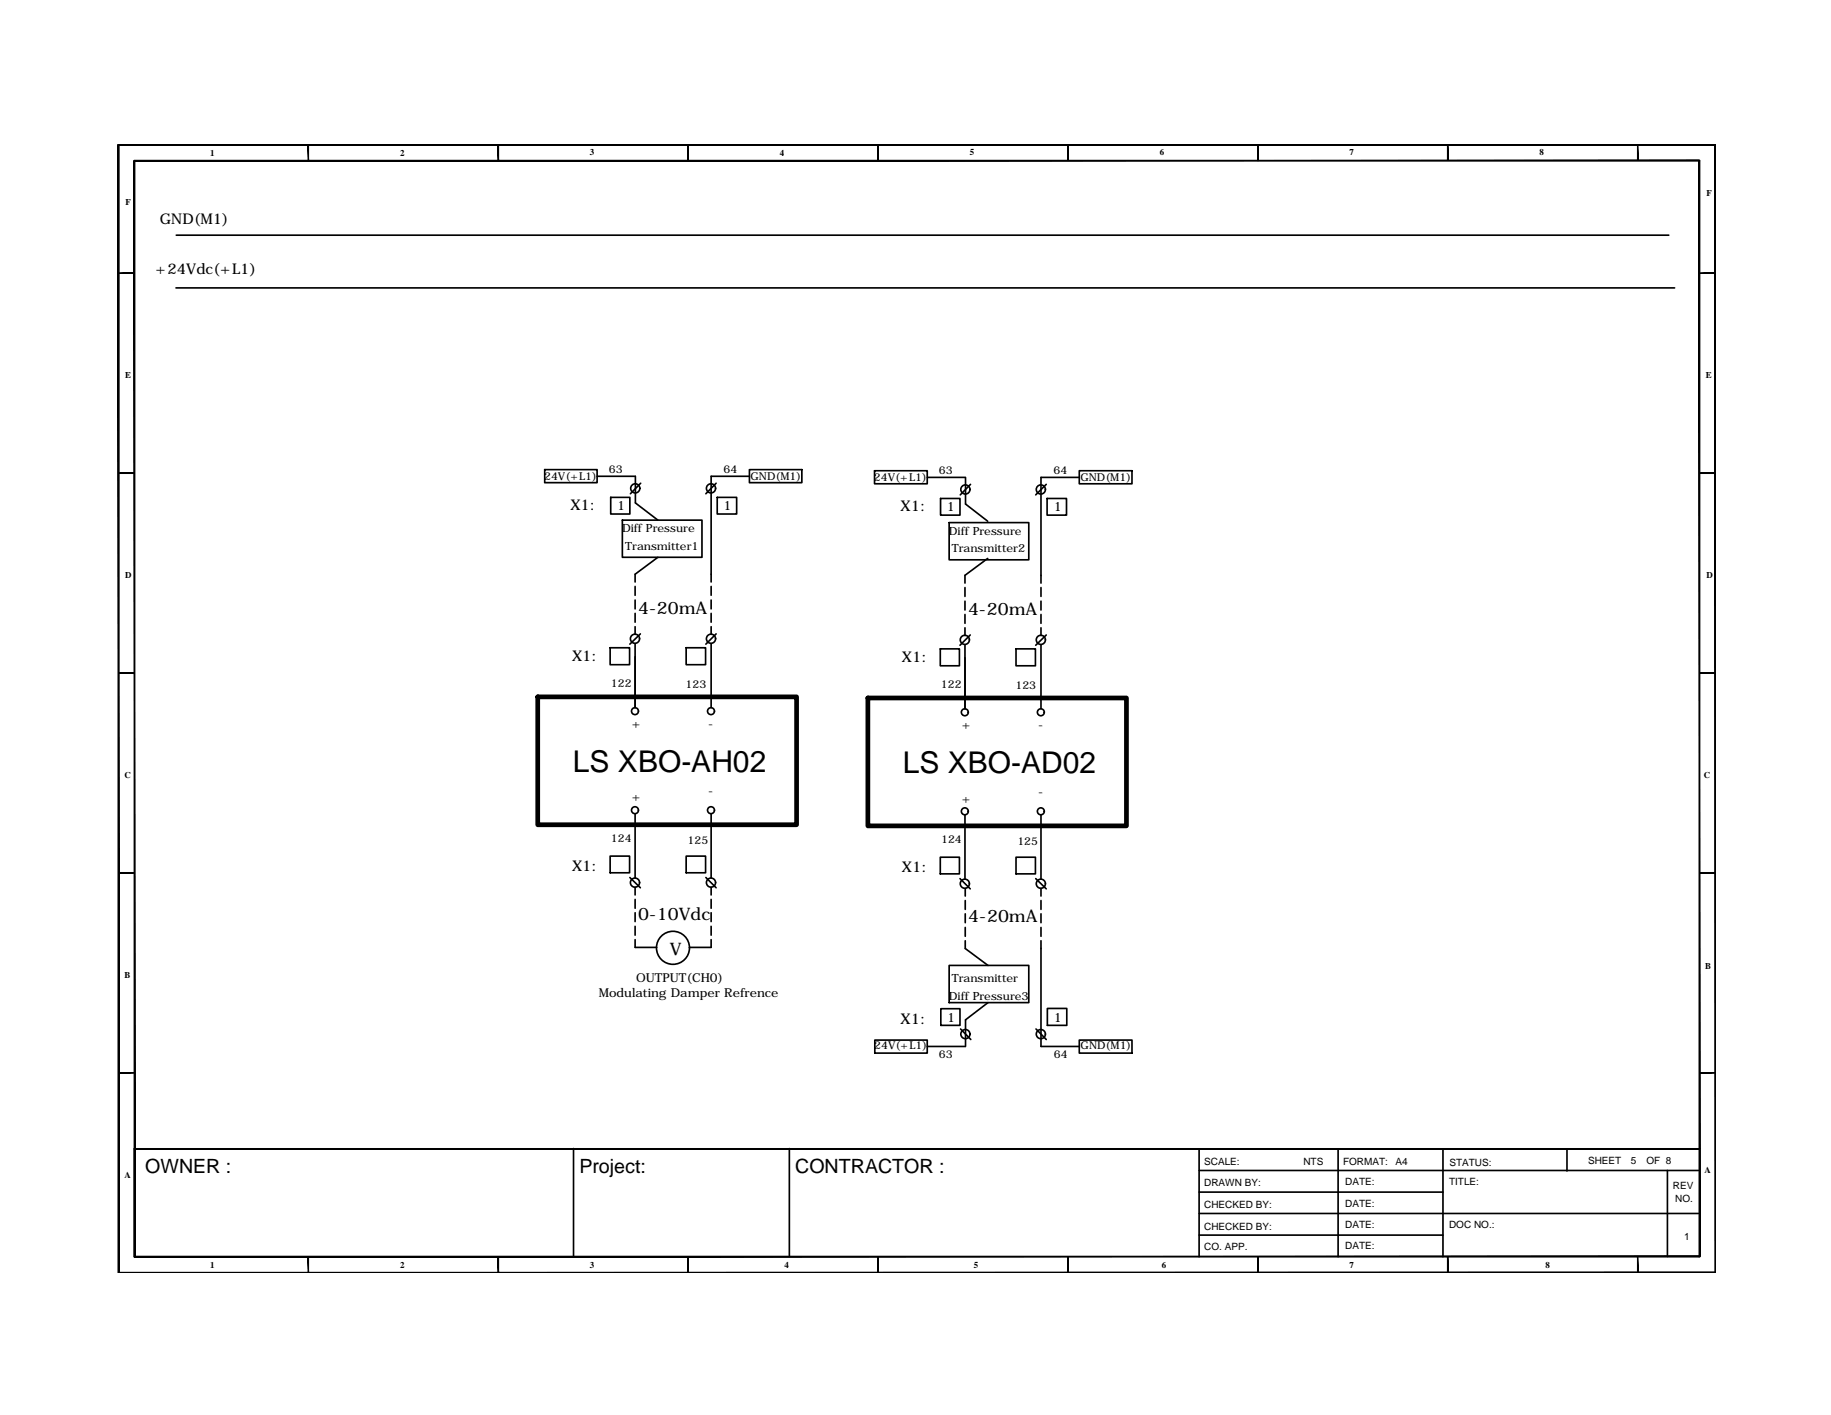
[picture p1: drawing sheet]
<svg xmlns="http://www.w3.org/2000/svg" width="279mm" height="216mm" viewBox="0 0 279 216" stroke-linecap="round" stroke-linejoin="round" font-family="sans-serif">
<!-- layer: FRAME -->
<g fill="#000" stroke="#000" stroke-width=".15">
<path d="M18 22.1v.1l243.8-.1zM18 22.2l243.8-.1v.1z"/>
<path d="M20.5 24.5l.1 167.3v-167.3zM20.5 24.5l.1 167.3h-.1z"/>
<path d="M47 22.1l.1 2.4v-2.4zM47 22.1l.1 2.4h-.1z"/>
<path d="M76 22.1l.1 2.4v-2.4zM76 22.1l.1 2.4h-.1z"/>
<path d="M105 22.1v2.4v-2.4zM105 22.1v2.4z"/>
<path d="M133.9 22.1l.1 2.4v-2.4zM133.9 22.1l.1 2.4h-.1z"/>
<path d="M162.9 22.1l.1 2.4v-2.4zM162.9 22.1l.1 2.4h-.1z"/>
<path d="M191.9 22.1l.1 2.4v-2.4zM191.9 22.1l.1 2.4h-.1z"/>
<path d="M220.9 22.1l.1 2.4v-2.4zM220.9 22.1l.1 2.4h-.1z"/>
<path d="M249.9 22.1l.1 2.4v-2.4zM249.9 22.1l.1 2.4h-.1z"/>
<path d="M20.5 24.6h238.8v-.1zM20.5 24.5h238.8l-238.8 .1z"/>
<path d="M261.7 22.1l.1 172.1zM261.7 22.1l.1 172.1z"/>
<path d="M18.1 41.6v.1l2.4-.1zM18.1 41.7l2.4-.1v.1z"/>
<path d="M259.3 41.6v.1l2.5-.1zM259.3 41.7l2.5-.1v.1z"/>
<path d="M18.1 72.1v.1l2.4-.1zM18.1 72.2l2.4-.1v.1z"/>
<path d="M259.3 72.1v.1l2.5-.1zM259.3 72.2l2.5-.1v.1z"/>
<path d="M18.1 102.6v.1l2.4-.1zM18.1 102.7l2.4-.1v.1z"/>
<path d="M259.3 102.6v.1l2.5-.1zM259.3 102.7l2.5-.1v.1z"/>
<path d="M18.1 133.1v.2l2.4-.2zM18.1 133.3l2.4-.2v.2z"/>
<path d="M259.3 133.1v.2l2.5-.2zM259.3 133.3l2.5-.2v.2z"/>
<path d="M18.1 163.6v.1l2.4-.1zM18.1 163.7l2.4-.1v.1z"/>
<path d="M259.3 163.6v.1l2.5-.1zM259.3 163.7l2.5-.1v.1z"/>
<path d="M18 22.1v172.1h.2zM18 22.1h.2v172.1z"/>
<path d="M20.5 191.7v.1l238.8-.1zM20.5 191.8l238.8-.1v.1z"/>
<path d="M47 191.8l.1 2.4v-2.4zM47 191.8l.1 2.4h-.1z"/>
<path d="M76 191.8l.1 2.4v-2.4zM76 191.8l.1 2.4h-.1z"/>
<path d="M105 191.8v2.4v-2.4zM105 191.8v2.4z"/>
<path d="M133.9 191.8v2.4h.1zM133.9 191.8h.1v2.4z"/>
<path d="M162.9 191.8l.1 2.4v-2.4zM162.9 191.8l.1 2.4h-.1z"/>
<path d="M191.9 191.8l.1 2.4v-2.4zM191.9 191.8l.1 2.4h-.1z"/>
<path d="M220.9 191.8l.1 2.4v-2.4zM220.9 191.8l.1 2.4h-.1z"/>
<path d="M249.9 191.8l.1 2.4v-2.4zM249.9 191.8l.1 2.4h-.1z"/>
<path d="M259.3 24.5v167.3h.1zM259.3 24.5h.1v167.3z"/>
<path d="M18.1 194.2l243.7-.1zM18.1 194.1h243.7z"/>
</g>
<path d="M20.5 175.3h238.8zM20.5 175.3v16.5M183 178.6h76.2M183 175.3v16.5M183 181.9h37.2M183 185.2h76.2M183 188.5h37.2" fill="none" stroke="#000" stroke-width=".25"/>
<!-- layer: 0 -->
<g fill="none" stroke="#000" stroke-width=".25">
<path d="M26.9 35.9h227.7M26.9 43.9h228.6M83.1 71.7h8v1.9h-8zM91.1 72.7h5.8M93.2 75.9h2.9v2.5h-2.9zM95 79.4h12.1v5.6h-12.1zM97 72.7v4l3.4 2.7M97.8 73.7l-1.6 1.6M109.3 73.7l-1.6 1.6M109.4 75.9h3v2.5h-3zM114.4 71.7h8v1.9h-8zM114.4 72.7h-5.9v16.1"/>
<path d="M133.4 71.8h8.1v2h-8.1zM141.5 72.8h5.7M143.5 76.1h3v2.5h-3zM144.8 79.7h12.2v5.7h-12.2zM147.3 72.8v4.1l3.4 2.6M148.1 73.9l-1.6 1.6M159.7 73.9l-1.7 1.6M159.8 76.1h2.9v2.5h-2.9zM164.7 71.8h8v2h-8zM164.7 72.8h-5.9v16.2M93.1 98.8h3v2.6h-3zM96.9 89.5v1.3"/>
<path d="M96.9 91.6v1.3M96.9 93.6v1.3M96.9 95.6v1.2M96.9 98.2v9.8M97.7 96.7l-1.6 1.6M100.4 85l-3.5 2.6v1.2M104.7 98.8h3v2.6h-3zM108.5 89.5v1.3M108.5 91.6v1.3M108.5 93.6v1.3M108.5 95.6v1.2M108.5 98.2v9.8"/>
<path d="M109.3 96.7l-1.6 1.6M143.5 99h2.9v2.6h-2.9zM147.2 89.6v1.4M147.2 91.7v1.4M147.2 93.8v1.3M147.2 95.8v1.2M147.2 98.4v9.7M148.1 96.9l-1.6 1.6M150.7 85.2l-3.5 2.6v1.2M155 99h3v2.6h-3zM158.8 89.6v1.4M158.8 91.7v1.4"/>
<path d="M158.8 93.8v1.3M158.8 95.8v1.2M158.8 98.4v9.7M159.7 96.9l-1.7 1.6M93.1 130.6h3v2.6h-3zM96.1 133.9l1.6 1.6M96.9 124.2v9.8M96.9 135.4v1.2M96.9 137.2v1.4M96.9 139.3v1.3M104.7 130.6h3v2.6h-3zM107.7 133.9l1.6 1.6"/>
<path d="M108.5 124.2v9.8M108.5 135.4v1.2M108.5 137.2v1.4M108.5 139.3v1.3M143.5 130.8h2.9v2.5h-2.9zM146.5 134.1l1.6 1.5M147.2 124.4v9.7M147.3 135.5v1.2M147.3 137.4v1.4M147.3 139.4v1.4M155 130.8h3v2.5h-3zM158 134.1l1.7 1.5"/>
<path d="M158.8 124.4v9.7M158.8 135.5v1.2M158.8 137.4v1.4M158.8 139.4v1.4M96.9 143.4v1.2h3.3M96.9 141.3v1.4M108.5 143.4v1.2h-3.3M108.5 141.3v1.4M133.5 158.7h8v2h-8zM141.5 159.7h5.8M143.6 153.9h2.9v2.5h-2.9zM144.8 147.3h12.2v5.7h-12.2z"/>
<path d="M146.6 157l1.5 1.6M147.3 141.5v1.4M147.3 143.5v1.2l3.5 2.6M150.8 153l-3.5 2.6v4.1M158.1 157l1.6 1.6M158.8 141.5v1.4M158.8 143.5v16.2h5.9M159.8 153.9h3v2.5h-3zM164.7 158.7h8v2h-8zM87.5 175.2v16.5M120.5 175.2v16.5M204.2 175.3v16.5"/>
<path d="M220.2 175.3v16.5M239.1 175.4v3.3M254.4 178.6v13.1"/>
<circle cx="96.9" cy="74.5" r=".7"/>
<circle cx="108.5" cy="74.5" r=".7"/>
<circle cx="147.3" cy="74.7" r=".7"/>
<circle cx="158.8" cy="74.7" r=".7"/>
<circle cx="96.9" cy="97.5" r=".7"/>
<circle cx="108.5" cy="97.5" r=".7"/>
<circle cx="147.2" cy="97.6" r=".7"/>
<circle cx="158.8" cy="97.6" r=".7"/>
<circle cx="96.9" cy="108.5" r=".53"/>
<circle cx="108.5" cy="108.5" r=".53"/>
<circle cx="147.2" cy="108.7" r=".53"/>
<circle cx="158.8" cy="108.7" r=".53"/>
<circle cx="96.9" cy="123.6" r=".53"/>
<circle cx="96.9" cy="134.7" r=".7"/>
<circle cx="108.5" cy="123.6" r=".53"/>
<circle cx="108.5" cy="134.7" r=".7"/>
<circle cx="147.2" cy="123.8" r=".53"/>
<circle cx="147.2" cy="134.8" r=".7"/>
<circle cx="158.8" cy="123.8" r=".53"/>
<circle cx="158.8" cy="134.8" r=".7"/>
<circle cx="102.7" cy="144.6" r="2.52"/>
<circle cx="147.3" cy="157.8" r=".7"/>
<circle cx="158.8" cy="157.8" r=".7"/>
</g>
<path d="M82.1 106.3h39.5v19.5h-39.5zM132.4 106.5h39.5v19.5h-39.5z" fill="none" stroke="#000" stroke-width=".72"/>
<g font-size="4.6">
<text x="87.4" y="117.8">LS XBO-AH02</text>
<text x="137.8" y="117.9">LS XBO-AD02</text>
</g>
<g font-size="3">
<text x="22.2" y="179">OWNER :</text>
<text x="88.4" y="178.9">Project:</text>
<text x="121.3" y="179">CONTRACTOR :</text>
</g>
<g font-size="2.6">
<text x="97.4" y="93.6">4-20mA</text>
<text x="147.7" y="93.8">4-20mA</text>
<text x="97.4" y="140.4">0-10Vdc</text>
<text x="147.8" y="140.6">4-20mA</text>
<text x="102.2" y="145.7">V</text>
</g>
<g font-size="2.3">
<text x="24.4" y="34.2">GND(M1)</text>
<text x="23.7" y="41.9">+24Vdc(+L1)</text>
<text x="87.1" y="77.8">X1:</text>
<text x="137.4" y="77.9">X1:</text>
<text x="87.3" y="100.8">X1:</text>
<text x="137.6" y="101">X1:</text>
<text x="87.3" y="132.8">X1:</text>
<text x="137.6" y="133">X1:</text>
<text x="137.4" y="156.2">X1:</text>
</g>
<g font-size="2">
<text x="94.2" y="77.8">1</text>
<text x="110.4" y="77.8">1</text>
<text x="144.5" y="78">1</text>
<text x="160.8" y="78">1</text>
<text x="144.5" y="155.9">1</text>
<text x="160.8" y="155.9">1</text>
</g>
<g font-size="1.9">
<text x="96.4" y="111">+</text>
<text x="108" y="111">-</text>
<text x="146.8" y="111.2">+</text>
<text x="158.4" y="111.2">-</text>
<text x="96.4" y="122.3">+</text>
<text x="108" y="121.3">-</text>
<text x="146.8" y="122.5">+</text>
<text x="158.4" y="121.5">-</text>
<text x="97.1" y="149.8">OUTPUT(CH0)</text>
<text x="91.4" y="152.1">Modulating Damper Refrence</text>
</g>
<g font-size="1.7">
<text x="83" y="73.3">24V(+L1)</text>
<text x="92.9" y="72.2">63</text>
<text x="110.4" y="72.2">64</text>
<text x="114.5" y="73.3">GND(M1)</text>
<text x="133.4" y="73.4">24V(+L1)</text>
<text x="143.3" y="72.3">63</text>
<text x="160.8" y="72.3">64</text>
<text x="164.9" y="73.4">GND(M1)</text>
<text x="94.9" y="81.2">Diff Pressure</text>
<text x="95.4" y="83.8">Transmitter1</text>
<text x="144.8" y="81.6">Diff Pressure</text>
<text x="145.2" y="84.2">Transmitter2</text>
<text x="93.2" y="104.8">122</text>
<text x="104.6" y="105">123</text>
<text x="143.6" y="105">122</text>
<text x="155" y="105.1">123</text>
<text x="93.2" y="128.5">124</text>
<text x="104.9" y="128.7">125</text>
<text x="143.6" y="128.7">124</text>
<text x="155.3" y="128.9">125</text>
<text x="145.2" y="149.8">Transmitter</text>
<text x="144.8" y="152.6">Diff Pressure3</text>
<text x="133.4" y="160">24V(+L1)</text>
<text x="143.3" y="161.4">63</text>
<text x="160.8" y="161.4">64</text>
<text x="164.9" y="160">GND(M1)</text>
</g>
<g font-size="1.5">
<text x="183.7" y="177.8">SCALE:</text>
<text x="198.9" y="177.8">NTS</text>
<text x="204.9" y="177.8">FORMAT:</text>
<text x="213" y="177.8">A4</text>
<text x="221.2" y="177.9">STATUS:</text>
<text x="242.3" y="177.6">SHEET</text>
<text x="248.8" y="177.6">5</text>
<text x="251.2" y="177.6">OF 8</text>
<text x="183.7" y="184.4">CHECKED BY:</text>
<text x="183.7" y="181">DRAWN BY:</text>
<text x="205.3" y="184.1">DATE:</text>
<text x="205.3" y="180.7">DATE:</text>
<text x="221.1" y="180.8">TITLE:</text>
<text x="255.3" y="181.4">REV</text>
<text x="255.6" y="183.5">NO.</text>
<text x="183.7" y="190.7">CO. APP.</text>
<text x="183.7" y="187.6">CHECKED BY:</text>
<text x="205.3" y="190.6">DATE:</text>
<text x="205.3" y="187.4">DATE:</text>
<text x="221.1" y="187.4">DOC NO.:</text>
<text x="257" y="189.2">1</text>
</g>
<g font-size="1.4">
<text x="32.1" y="23.7">1</text>
<text x="61.1" y="23.7">2</text>
<text x="90" y="23.7">3</text>
<text x="119" y="23.7">4</text>
<text x="148" y="23.7">5</text>
<text x="177" y="23.7">6</text>
<text x="205.9" y="23.7">7</text>
<text x="234.9" y="23.7">8</text>
<text x="260.4" y="29.9">F</text>
<text x="19.1" y="31.3">F</text>
<text x="19.1" y="57.6">E</text>
<text x="260.3" y="57.6">E</text>
<text x="19.1" y="88.2">D</text>
<text x="260.4" y="88.2">D</text>
<text x="19" y="118.6">C</text>
<text x="260" y="118.6">C</text>
<text x="19" y="149.2">B</text>
<text x="260.2" y="147.8">B</text>
<text x="19" y="179.7">A</text>
<text x="260.1" y="179">A</text>
<text x="32.1" y="193.4">1</text>
<text x="61.1" y="193.4">2</text>
<text x="90" y="193.4">3</text>
<text x="119.7" y="193.4">4</text>
<text x="148.6" y="193.4">5</text>
<text x="177.3" y="193.4">6</text>
<text x="205.9" y="193.4">7</text>
<text x="235.9" y="193.4">8</text>
</g>
</svg>
